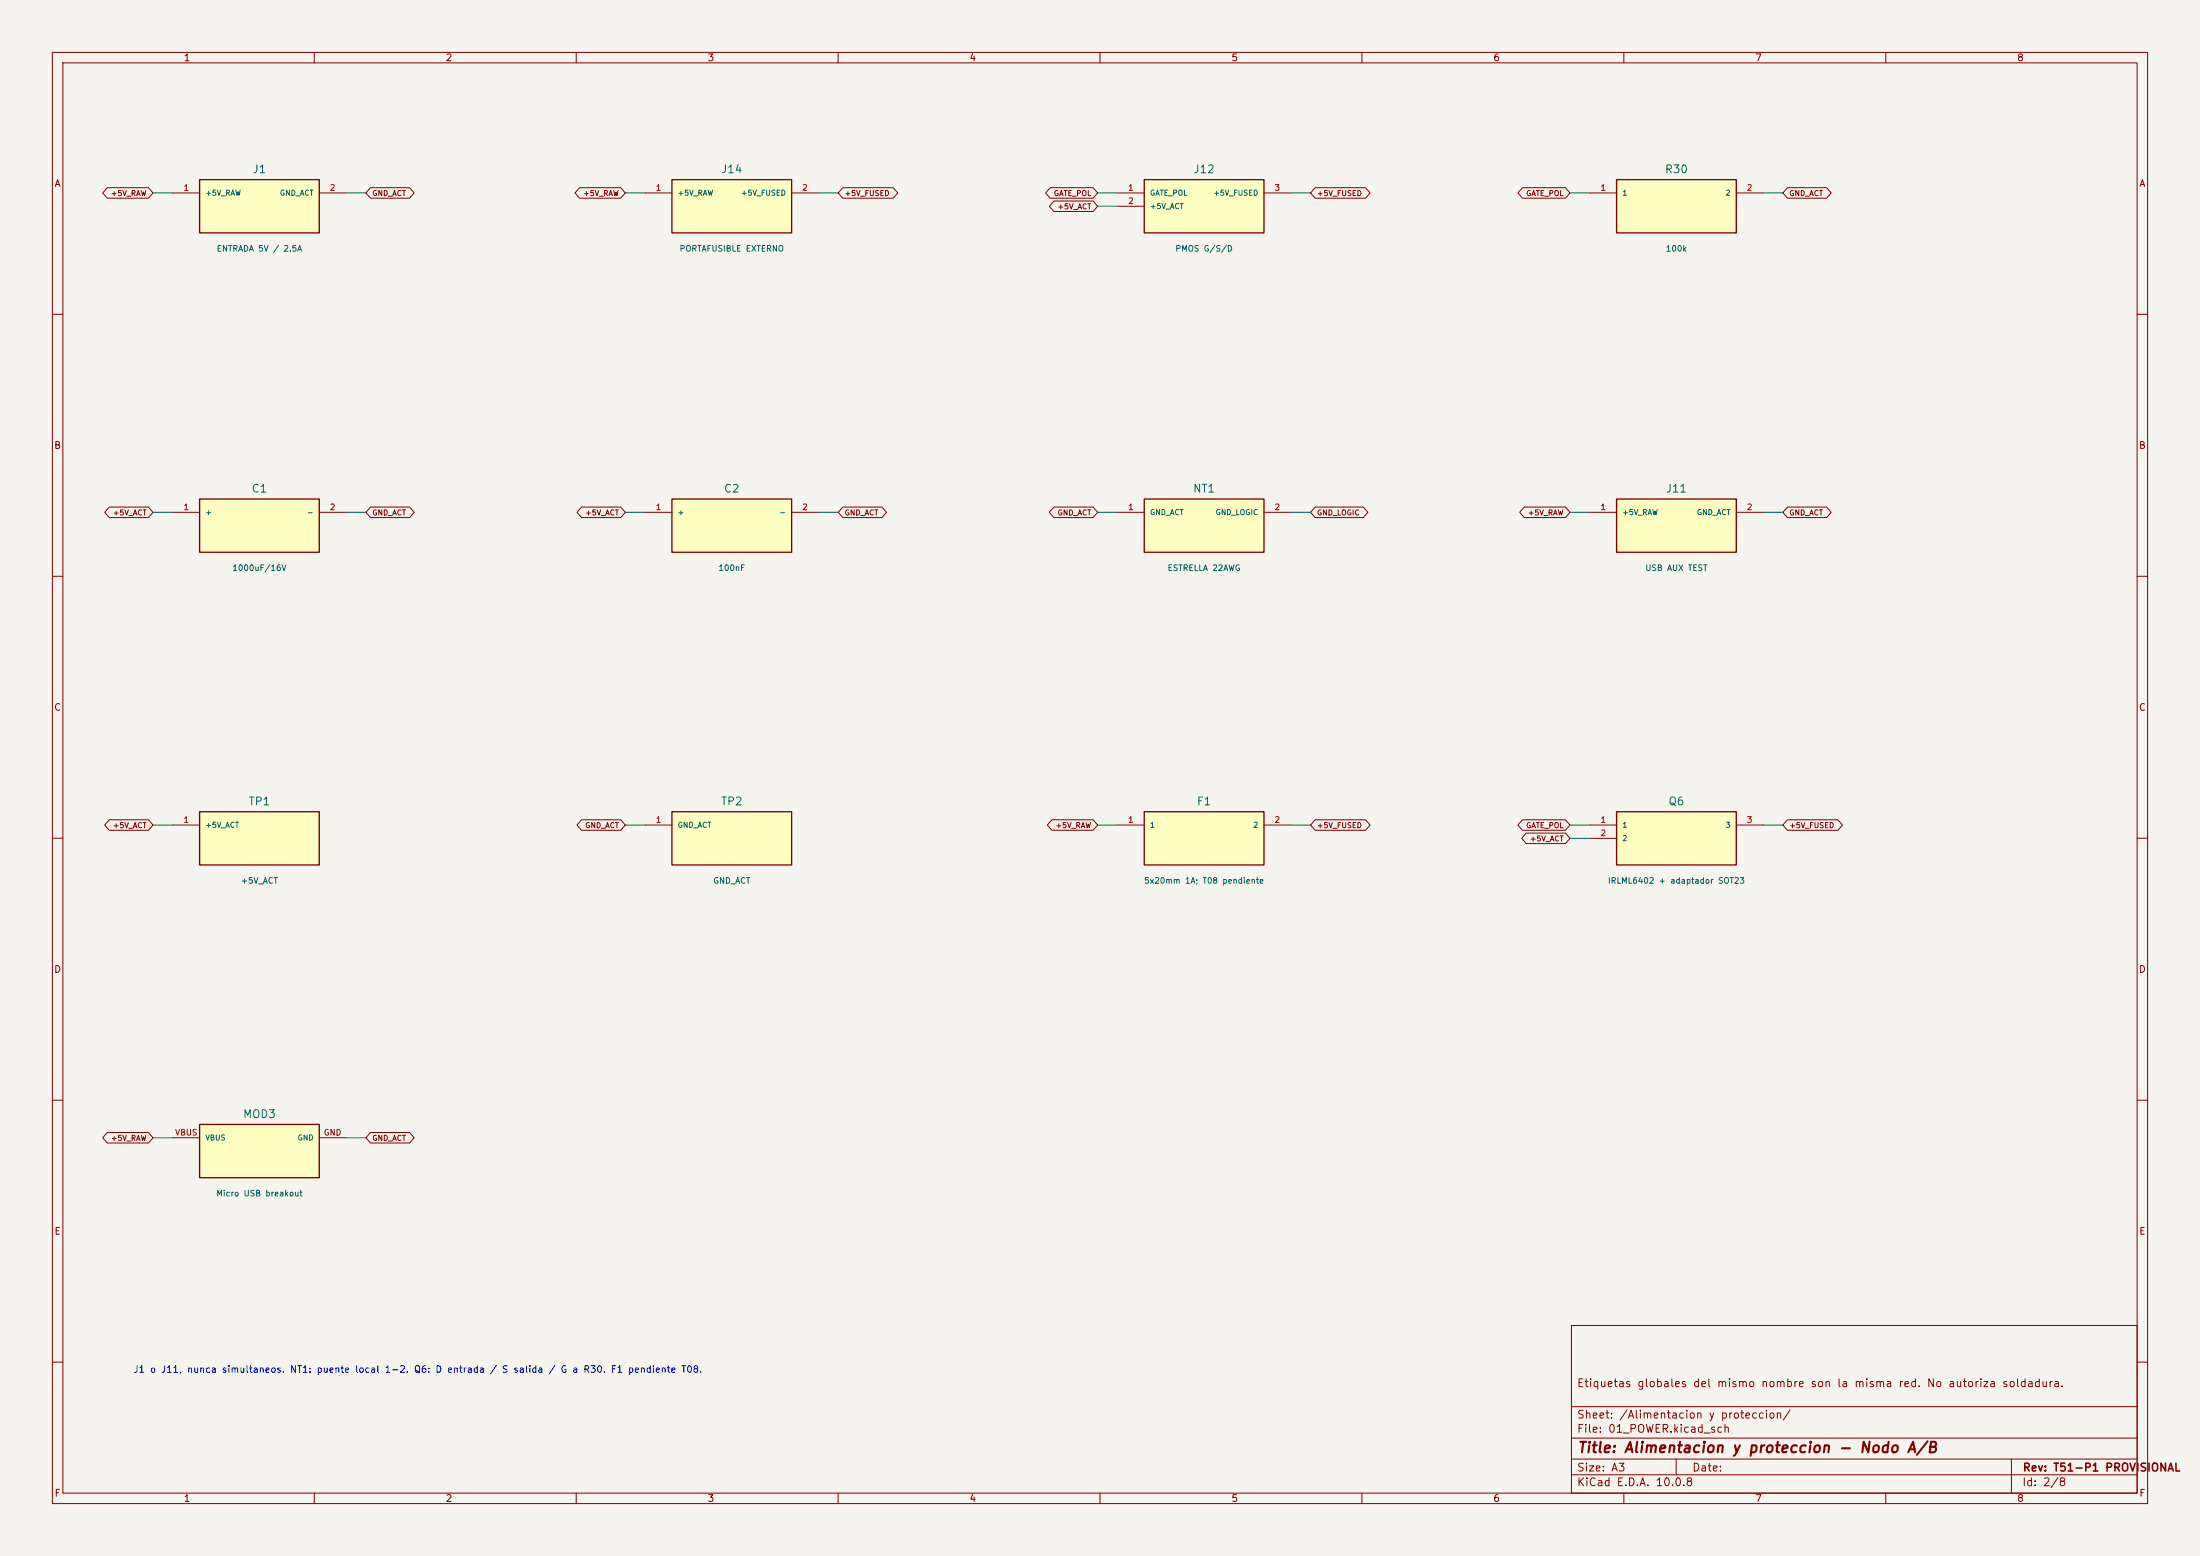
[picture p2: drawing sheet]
(kicad_sch (version 20250114) (generator "eeschema") (paper "A3") (title_block (title "Alimentacion y proteccion - Nodo A/B") (rev "T51-P1 PROVISIONAL") (comment 1 "Etiquetas globales del mismo nombre son la misma red. No autoriza soldadura.")) (lib_symbols (symbol "T51:T51_J1" (pin_names (offset 1)) (in_bom yes) (on_board yes) (property "Reference" "J1" (at 0 8.08 0) (effects (font (size 1.27 1.27)))) (property "Value" "ENTRADA 5V / 2.5A" (at 0 -8.08 0) (effects (font (size 1.27 1.27)))) (symbol "T51_J1_0_1" (rectangle (start -11.43 5.08) (end 11.43 -5.08) (stroke (width 0.254) (type default)) (fill (type background)))) (symbol "T51_J1_1_1" (pin passive line (at -16.51 2.54 0) (length 5.08) (name "+5V_RAW" (effects (font (size 1 1)))) (number "1" (effects (font (size 1.1 1.1))))) (pin passive line (at 16.51 2.54 180) (length 5.08) (name "GND_ACT" (effects (font (size 1 1)))) (number "2" (effects (font (size 1.1 1.1))))))) (symbol "T51:T51_J14" (pin_names (offset 1)) (in_bom yes) (on_board yes) (property "Reference" "J14" (at 0 8.08 0) (effects (font (size 1.27 1.27)))) (property "Value" "PORTAFUSIBLE EXTERNO" (at 0 -8.08 0) (effects (font (size 1.27 1.27)))) (symbol "T51_J14_0_1" (rectangle (start -11.43 5.08) (end 11.43 -5.08) (stroke (width 0.254) (type default)) (fill (type background)))) (symbol "T51_J14_1_1" (pin passive line (at -16.51 2.54 0) (length 5.08) (name "+5V_RAW" (effects (font (size 1 1)))) (number "1" (effects (font (size 1.1 1.1))))) (pin passive line (at 16.51 2.54 180) (length 5.08) (name "+5V_FUSED" (effects (font (size 1 1)))) (number "2" (effects (font (size 1.1 1.1))))))) (symbol "T51:T51_J12" (pin_names (offset 1)) (in_bom yes) (on_board yes) (property "Reference" "J12" (at 0 8.08 0) (effects (font (size 1.27 1.27)))) (property "Value" "PMOS G/S/D" (at 0 -8.08 0) (effects (font (size 1.27 1.27)))) (symbol "T51_J12_0_1" (rectangle (start -11.43 5.08) (end 11.43 -5.08) (stroke (width 0.254) (type default)) (fill (type background)))) (symbol "T51_J12_1_1" (pin passive line (at -16.51 2.54 0) (length 5.08) (name "GATE_POL" (effects (font (size 1 1)))) (number "1" (effects (font (size 1.1 1.1))))) (pin passive line (at -16.51 0.0 0) (length 5.08) (name "+5V_ACT" (effects (font (size 1 1)))) (number "2" (effects (font (size 1.1 1.1))))) (pin passive line (at 16.51 2.54 180) (length 5.08) (name "+5V_FUSED" (effects (font (size 1 1)))) (number "3" (effects (font (size 1.1 1.1))))))) (symbol "T51:T51_R30" (pin_names (offset 1)) (in_bom yes) (on_board yes) (property "Reference" "R30" (at 0 8.08 0) (effects (font (size 1.27 1.27)))) (property "Value" "100k" (at 0 -8.08 0) (effects (font (size 1.27 1.27)))) (symbol "T51_R30_0_1" (rectangle (start -11.43 5.08) (end 11.43 -5.08) (stroke (width 0.254) (type default)) (fill (type background)))) (symbol "T51_R30_1_1" (pin passive line (at -16.51 2.54 0) (length 5.08) (name "1" (effects (font (size 1 1)))) (number "1" (effects (font (size 1.1 1.1))))) (pin passive line (at 16.51 2.54 180) (length 5.08) (name "2" (effects (font (size 1 1)))) (number "2" (effects (font (size 1.1 1.1))))))) (symbol "T51:T51_C1" (pin_names (offset 1)) (in_bom yes) (on_board yes) (property "Reference" "C1" (at 0 8.08 0) (effects (font (size 1.27 1.27)))) (property "Value" "1000uF/16V" (at 0 -8.08 0) (effects (font (size 1.27 1.27)))) (symbol "T51_C1_0_1" (rectangle (start -11.43 5.08) (end 11.43 -5.08) (stroke (width 0.254) (type default)) (fill (type background)))) (symbol "T51_C1_1_1" (pin passive line (at -16.51 2.54 0) (length 5.08) (name "+" (effects (font (size 1 1)))) (number "1" (effects (font (size 1.1 1.1))))) (pin passive line (at 16.51 2.54 180) (length 5.08) (name "-" (effects (font (size 1 1)))) (number "2" (effects (font (size 1.1 1.1))))))) (symbol "T51:T51_C2" (pin_names (offset 1)) (in_bom yes) (on_board yes) (property "Reference" "C2" (at 0 8.08 0) (effects (font (size 1.27 1.27)))) (property "Value" "100nF" (at 0 -8.08 0) (effects (font (size 1.27 1.27)))) (symbol "T51_C2_0_1" (rectangle (start -11.43 5.08) (end 11.43 -5.08) (stroke (width 0.254) (type default)) (fill (type background)))) (symbol "T51_C2_1_1" (pin passive line (at -16.51 2.54 0) (length 5.08) (name "+" (effects (font (size 1 1)))) (number "1" (effects (font (size 1.1 1.1))))) (pin passive line (at 16.51 2.54 180) (length 5.08) (name "-" (effects (font (size 1 1)))) (number "2" (effects (font (size 1.1 1.1))))))) (symbol "T51:T51_NT1" (pin_names (offset 1)) (in_bom yes) (on_board yes) (property "Reference" "NT1" (at 0 8.08 0) (effects (font (size 1.27 1.27)))) (property "Value" "ESTRELLA 22AWG" (at 0 -8.08 0) (effects (font (size 1.27 1.27)))) (symbol "T51_NT1_0_1" (rectangle (start -11.43 5.08) (end 11.43 -5.08) (stroke (width 0.254) (type default)) (fill (type background)))) (symbol "T51_NT1_1_1" (pin passive line (at -16.51 2.54 0) (length 5.08) (name "GND_ACT" (effects (font (size 1 1)))) (number "1" (effects (font (size 1.1 1.1))))) (pin passive line (at 16.51 2.54 180) (length 5.08) (name "GND_LOGIC" (effects (font (size 1 1)))) (number "2" (effects (font (size 1.1 1.1))))))) (symbol "T51:T51_J11" (pin_names (offset 1)) (in_bom yes) (on_board yes) (property "Reference" "J11" (at 0 8.08 0) (effects (font (size 1.27 1.27)))) (property "Value" "USB AUX TEST" (at 0 -8.08 0) (effects (font (size 1.27 1.27)))) (symbol "T51_J11_0_1" (rectangle (start -11.43 5.08) (end 11.43 -5.08) (stroke (width 0.254) (type default)) (fill (type background)))) (symbol "T51_J11_1_1" (pin passive line (at -16.51 2.54 0) (length 5.08) (name "+5V_RAW" (effects (font (size 1 1)))) (number "1" (effects (font (size 1.1 1.1))))) (pin passive line (at 16.51 2.54 180) (length 5.08) (name "GND_ACT" (effects (font (size 1 1)))) (number "2" (effects (font (size 1.1 1.1))))))) (symbol "T51:T51_TP1" (pin_names (offset 1)) (in_bom yes) (on_board yes) (property "Reference" "TP1" (at 0 8.08 0) (effects (font (size 1.27 1.27)))) (property "Value" "+5V_ACT" (at 0 -8.08 0) (effects (font (size 1.27 1.27)))) (symbol "T51_TP1_0_1" (rectangle (start -11.43 5.08) (end 11.43 -5.08) (stroke (width 0.254) (type default)) (fill (type background)))) (symbol "T51_TP1_1_1" (pin passive line (at -16.51 2.54 0) (length 5.08) (name "+5V_ACT" (effects (font (size 1 1)))) (number "1" (effects (font (size 1.1 1.1))))))) (symbol "T51:T51_TP2" (pin_names (offset 1)) (in_bom yes) (on_board yes) (property "Reference" "TP2" (at 0 8.08 0) (effects (font (size 1.27 1.27)))) (property "Value" "GND_ACT" (at 0 -8.08 0) (effects (font (size 1.27 1.27)))) (symbol "T51_TP2_0_1" (rectangle (start -11.43 5.08) (end 11.43 -5.08) (stroke (width 0.254) (type default)) (fill (type background)))) (symbol "T51_TP2_1_1" (pin passive line (at -16.51 2.54 0) (length 5.08) (name "GND_ACT" (effects (font (size 1 1)))) (number "1" (effects (font (size 1.1 1.1))))))) (symbol "T51:T51_F1" (pin_names (offset 1)) (in_bom yes) (on_board yes) (property "Reference" "F1" (at 0 8.08 0) (effects (font (size 1.27 1.27)))) (property "Value" "5x20mm 1A; T08 pendiente" (at 0 -8.08 0) (effects (font (size 1.27 1.27)))) (symbol "T51_F1_0_1" (rectangle (start -11.43 5.08) (end 11.43 -5.08) (stroke (width 0.254) (type default)) (fill (type background)))) (symbol "T51_F1_1_1" (pin passive line (at -16.51 2.54 0) (length 5.08) (name "1" (effects (font (size 1 1)))) (number "1" (effects (font (size 1.1 1.1))))) (pin passive line (at 16.51 2.54 180) (length 5.08) (name "2" (effects (font (size 1 1)))) (number "2" (effects (font (size 1.1 1.1))))))) (symbol "T51:T51_Q6" (pin_names (offset 1)) (in_bom yes) (on_board yes) (property "Reference" "Q6" (at 0 8.08 0) (effects (font (size 1.27 1.27)))) (property "Value" "IRLML6402 + adaptador SOT23" (at 0 -8.08 0) (effects (font (size 1.27 1.27)))) (symbol "T51_Q6_0_1" (rectangle (start -11.43 5.08) (end 11.43 -5.08) (stroke (width 0.254) (type default)) (fill (type background)))) (symbol "T51_Q6_1_1" (pin passive line (at -16.51 2.54 0) (length 5.08) (name "1" (effects (font (size 1 1)))) (number "1" (effects (font (size 1.1 1.1))))) (pin passive line (at -16.51 0.0 0) (length 5.08) (name "2" (effects (font (size 1 1)))) (number "2" (effects (font (size 1.1 1.1))))) (pin passive line (at 16.51 2.54 180) (length 5.08) (name "3" (effects (font (size 1 1)))) (number "3" (effects (font (size 1.1 1.1))))))) (symbol "T51:T51_MOD3" (pin_names (offset 1)) (in_bom yes) (on_board yes) (property "Reference" "MOD3" (at 0 8.08 0) (effects (font (size 1.27 1.27)))) (property "Value" "Micro USB breakout" (at 0 -8.08 0) (effects (font (size 1.27 1.27)))) (symbol "T51_MOD3_0_1" (rectangle (start -11.43 5.08) (end 11.43 -5.08) (stroke (width 0.254) (type default)) (fill (type background)))) (symbol "T51_MOD3_1_1" (pin passive line (at -16.51 2.54 0) (length 5.08) (name "VBUS" (effects (font (size 1 1)))) (number "VBUS" (effects (font (size 1.1 1.1))))) (pin passive line (at 16.51 2.54 180) (length 5.08) (name "GND" (effects (font (size 1 1)))) (number "GND" (effects (font (size 1.1 1.1)))))))) (symbol (lib_id "T51:T51_J1") (at 49.53 39.37 0) (unit 1) (in_bom yes) (on_board yes) (dnp no) (property "Reference" "J1" (at 49.53 32.29 0) (effects (font (size 1.5 1.5)))) (property "Value" "ENTRADA 5V / 2.5A" (at 49.53 47.449999999999996 0) (effects (font (size 1.1 1.1))))) (wire (pts (xy 33.019999999999996 36.83) (xy 29.209999999999997 36.83)) (stroke (width 0) (type default))) (global_label "+5V_RAW" (shape bidirectional) (at 29.209999999999997 36.83 180) (effects (font (size 1.0 1.0)) (justify right))) (wire (pts (xy 66.04 36.83) (xy 69.85000000000001 36.83)) (stroke (width 0) (type default))) (global_label "GND_ACT" (shape bidirectional) (at 69.85000000000001 36.83 0) (effects (font (size 1.0 1.0)) (justify left))) (symbol (lib_id "T51:T51_J14") (at 139.7 39.37 0) (unit 1) (in_bom yes) (on_board yes) (dnp no) (property "Reference" "J14" (at 139.7 32.29 0) (effects (font (size 1.5 1.5)))) (property "Value" "PORTAFUSIBLE EXTERNO" (at 139.7 47.449999999999996 0) (effects (font (size 1.1 1.1))))) (wire (pts (xy 123.18999999999998 36.83) (xy 119.37999999999998 36.83)) (stroke (width 0) (type default))) (global_label "+5V_RAW" (shape bidirectional) (at 119.37999999999998 36.83 180) (effects (font (size 1.0 1.0)) (justify right))) (wire (pts (xy 156.20999999999998 36.83) (xy 160.01999999999998 36.83)) (stroke (width 0) (type default))) (global_label "+5V_FUSED" (shape bidirectional) (at 160.01999999999998 36.83 0) (effects (font (size 1.0 1.0)) (justify left))) (symbol (lib_id "T51:T51_J12") (at 229.87 39.37 0) (unit 1) (in_bom yes) (on_board yes) (dnp no) (property "Reference" "J12" (at 229.87 32.29 0) (effects (font (size 1.5 1.5)))) (property "Value" "PMOS G/S/D" (at 229.87 47.449999999999996 0) (effects (font (size 1.1 1.1))))) (wire (pts (xy 213.36 36.83) (xy 209.55 36.83)) (stroke (width 0) (type default))) (global_label "GATE_POL" (shape bidirectional) (at 209.55 36.83 180) (effects (font (size 1.0 1.0)) (justify right))) (wire (pts (xy 213.36 39.37) (xy 209.55 39.37)) (stroke (width 0) (type default))) (global_label "+5V_ACT" (shape bidirectional) (at 209.55 39.37 180) (effects (font (size 1.0 1.0)) (justify right))) (wire (pts (xy 246.38 36.83) (xy 250.19 36.83)) (stroke (width 0) (type default))) (global_label "+5V_FUSED" (shape bidirectional) (at 250.19 36.83 0) (effects (font (size 1.0 1.0)) (justify left))) (symbol (lib_id "T51:T51_R30") (at 320.04 39.37 0) (unit 1) (in_bom yes) (on_board yes) (dnp no) (property "Reference" "R30" (at 320.04 32.29 0) (effects (font (size 1.5 1.5)))) (property "Value" "100k" (at 320.04 47.449999999999996 0) (effects (font (size 1.1 1.1))))) (wire (pts (xy 303.53000000000003 36.83) (xy 299.72 36.83)) (stroke (width 0) (type default))) (global_label "GATE_POL" (shape bidirectional) (at 299.72 36.83 180) (effects (font (size 1.0 1.0)) (justify right))) (wire (pts (xy 336.55 36.83) (xy 340.36 36.83)) (stroke (width 0) (type default))) (global_label "GND_ACT" (shape bidirectional) (at 340.36 36.83 0) (effects (font (size 1.0 1.0)) (justify left))) (symbol (lib_id "T51:T51_C1") (at 49.53 100.33 0) (unit 1) (in_bom yes) (on_board yes) (dnp no) (property "Reference" "C1" (at 49.53 93.25 0) (effects (font (size 1.5 1.5)))) (property "Value" "1000uF/16V" (at 49.53 108.41 0) (effects (font (size 1.1 1.1))))) (wire (pts (xy 33.019999999999996 97.78999999999999) (xy 29.209999999999997 97.78999999999999)) (stroke (width 0) (type default))) (global_label "+5V_ACT" (shape bidirectional) (at 29.209999999999997 97.78999999999999 180) (effects (font (size 1.0 1.0)) (justify right))) (wire (pts (xy 66.04 97.78999999999999) (xy 69.85000000000001 97.78999999999999)) (stroke (width 0) (type default))) (global_label "GND_ACT" (shape bidirectional) (at 69.85000000000001 97.78999999999999 0) (effects (font (size 1.0 1.0)) (justify left))) (symbol (lib_id "T51:T51_C2") (at 139.7 100.33 0) (unit 1) (in_bom yes) (on_board yes) (dnp no) (property "Reference" "C2" (at 139.7 93.25 0) (effects (font (size 1.5 1.5)))) (property "Value" "100nF" (at 139.7 108.41 0) (effects (font (size 1.1 1.1))))) (wire (pts (xy 123.18999999999998 97.78999999999999) (xy 119.37999999999998 97.78999999999999)) (stroke (width 0) (type default))) (global_label "+5V_ACT" (shape bidirectional) (at 119.37999999999998 97.78999999999999 180) (effects (font (size 1.0 1.0)) (justify right))) (wire (pts (xy 156.20999999999998 97.78999999999999) (xy 160.01999999999998 97.78999999999999)) (stroke (width 0) (type default))) (global_label "GND_ACT" (shape bidirectional) (at 160.01999999999998 97.78999999999999 0) (effects (font (size 1.0 1.0)) (justify left))) (symbol (lib_id "T51:T51_NT1") (at 229.87 100.33 0) (unit 1) (in_bom yes) (on_board yes) (dnp no) (property "Reference" "NT1" (at 229.87 93.25 0) (effects (font (size 1.5 1.5)))) (property "Value" "ESTRELLA 22AWG" (at 229.87 108.41 0) (effects (font (size 1.1 1.1))))) (wire (pts (xy 213.36 97.78999999999999) (xy 209.55 97.78999999999999)) (stroke (width 0) (type default))) (global_label "GND_ACT" (shape bidirectional) (at 209.55 97.78999999999999 180) (effects (font (size 1.0 1.0)) (justify right))) (wire (pts (xy 246.38 97.78999999999999) (xy 250.19 97.78999999999999)) (stroke (width 0) (type default))) (global_label "GND_LOGIC" (shape bidirectional) (at 250.19 97.78999999999999 0) (effects (font (size 1.0 1.0)) (justify left))) (symbol (lib_id "T51:T51_J11") (at 320.04 100.33 0) (unit 1) (in_bom yes) (on_board yes) (dnp no) (property "Reference" "J11" (at 320.04 93.25 0) (effects (font (size 1.5 1.5)))) (property "Value" "USB AUX TEST" (at 320.04 108.41 0) (effects (font (size 1.1 1.1))))) (wire (pts (xy 303.53000000000003 97.78999999999999) (xy 299.72 97.78999999999999)) (stroke (width 0) (type default))) (global_label "+5V_RAW" (shape bidirectional) (at 299.72 97.78999999999999 180) (effects (font (size 1.0 1.0)) (justify right))) (wire (pts (xy 336.55 97.78999999999999) (xy 340.36 97.78999999999999)) (stroke (width 0) (type default))) (global_label "GND_ACT" (shape bidirectional) (at 340.36 97.78999999999999 0) (effects (font (size 1.0 1.0)) (justify left))) (symbol (lib_id "T51:T51_TP1") (at 49.53 160.02 0) (unit 1) (in_bom yes) (on_board yes) (dnp no) (property "Reference" "TP1" (at 49.53 152.94 0) (effects (font (size 1.5 1.5)))) (property "Value" "+5V_ACT" (at 49.53 168.10000000000002 0) (effects (font (size 1.1 1.1))))) (wire (pts (xy 33.019999999999996 157.48000000000002) (xy 29.209999999999997 157.48000000000002)) (stroke (width 0) (type default))) (global_label "+5V_ACT" (shape bidirectional) (at 29.209999999999997 157.48000000000002 180) (effects (font (size 1.0 1.0)) (justify right))) (symbol (lib_id "T51:T51_TP2") (at 139.7 160.02 0) (unit 1) (in_bom yes) (on_board yes) (dnp no) (property "Reference" "TP2" (at 139.7 152.94 0) (effects (font (size 1.5 1.5)))) (property "Value" "GND_ACT" (at 139.7 168.10000000000002 0) (effects (font (size 1.1 1.1))))) (wire (pts (xy 123.18999999999998 157.48000000000002) (xy 119.37999999999998 157.48000000000002)) (stroke (width 0) (type default))) (global_label "GND_ACT" (shape bidirectional) (at 119.37999999999998 157.48000000000002 180) (effects (font (size 1.0 1.0)) (justify right))) (symbol (lib_id "T51:T51_F1") (at 229.87 160.02 0) (unit 1) (in_bom yes) (on_board yes) (dnp no) (property "Reference" "F1" (at 229.87 152.94 0) (effects (font (size 1.5 1.5)))) (property "Value" "5x20mm 1A; T08 pendiente" (at 229.87 168.10000000000002 0) (effects (font (size 1.1 1.1))))) (wire (pts (xy 213.36 157.48000000000002) (xy 209.55 157.48000000000002)) (stroke (width 0) (type default))) (global_label "+5V_RAW" (shape bidirectional) (at 209.55 157.48000000000002 180) (effects (font (size 1.0 1.0)) (justify right))) (wire (pts (xy 246.38 157.48000000000002) (xy 250.19 157.48000000000002)) (stroke (width 0) (type default))) (global_label "+5V_FUSED" (shape bidirectional) (at 250.19 157.48000000000002 0) (effects (font (size 1.0 1.0)) (justify left))) (symbol (lib_id "T51:T51_Q6") (at 320.04 160.02 0) (unit 1) (in_bom yes) (on_board yes) (dnp no) (property "Reference" "Q6" (at 320.04 152.94 0) (effects (font (size 1.5 1.5)))) (property "Value" "IRLML6402 + adaptador SOT23" (at 320.04 168.10000000000002 0) (effects (font (size 1.1 1.1))))) (wire (pts (xy 303.53000000000003 157.48000000000002) (xy 299.72 157.48000000000002)) (stroke (width 0) (type default))) (global_label "GATE_POL" (shape bidirectional) (at 299.72 157.48000000000002 180) (effects (font (size 1.0 1.0)) (justify right))) (wire (pts (xy 303.53000000000003 160.02) (xy 299.72 160.02)) (stroke (width 0) (type default))) (global_label "+5V_ACT" (shape bidirectional) (at 299.72 160.02 180) (effects (font (size 1.0 1.0)) (justify right))) (wire (pts (xy 336.55 157.48000000000002) (xy 340.36 157.48000000000002)) (stroke (width 0) (type default))) (global_label "+5V_FUSED" (shape bidirectional) (at 340.36 157.48000000000002 0) (effects (font (size 1.0 1.0)) (justify left))) (symbol (lib_id "T51:T51_MOD3") (at 49.53 219.71 0) (unit 1) (in_bom yes) (on_board yes) (dnp no) (property "Reference" "MOD3" (at 49.53 212.63 0) (effects (font (size 1.5 1.5)))) (property "Value" "Micro USB breakout" (at 49.53 227.79000000000002 0) (effects (font (size 1.1 1.1))))) (wire (pts (xy 33.019999999999996 217.17000000000002) (xy 29.209999999999997 217.17000000000002)) (stroke (width 0) (type default))) (global_label "+5V_RAW" (shape bidirectional) (at 29.209999999999997 217.17000000000002 180) (effects (font (size 1.0 1.0)) (justify right))) (wire (pts (xy 66.04 217.17000000000002) (xy 69.85000000000001 217.17000000000002)) (stroke (width 0) (type default))) (global_label "GND_ACT" (shape bidirectional) (at 69.85000000000001 217.17000000000002 0) (effects (font (size 1.0 1.0)) (justify left))) (text "J1 o J11, nunca simultaneos. NT1: puente local 1-2. Q6: D entrada / S salida / G a R30. F1 pendiente T08." (at 25.4 261.62 0) (effects (font (size 1.27 1.27)) (justify left))) (embedded_fonts no))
